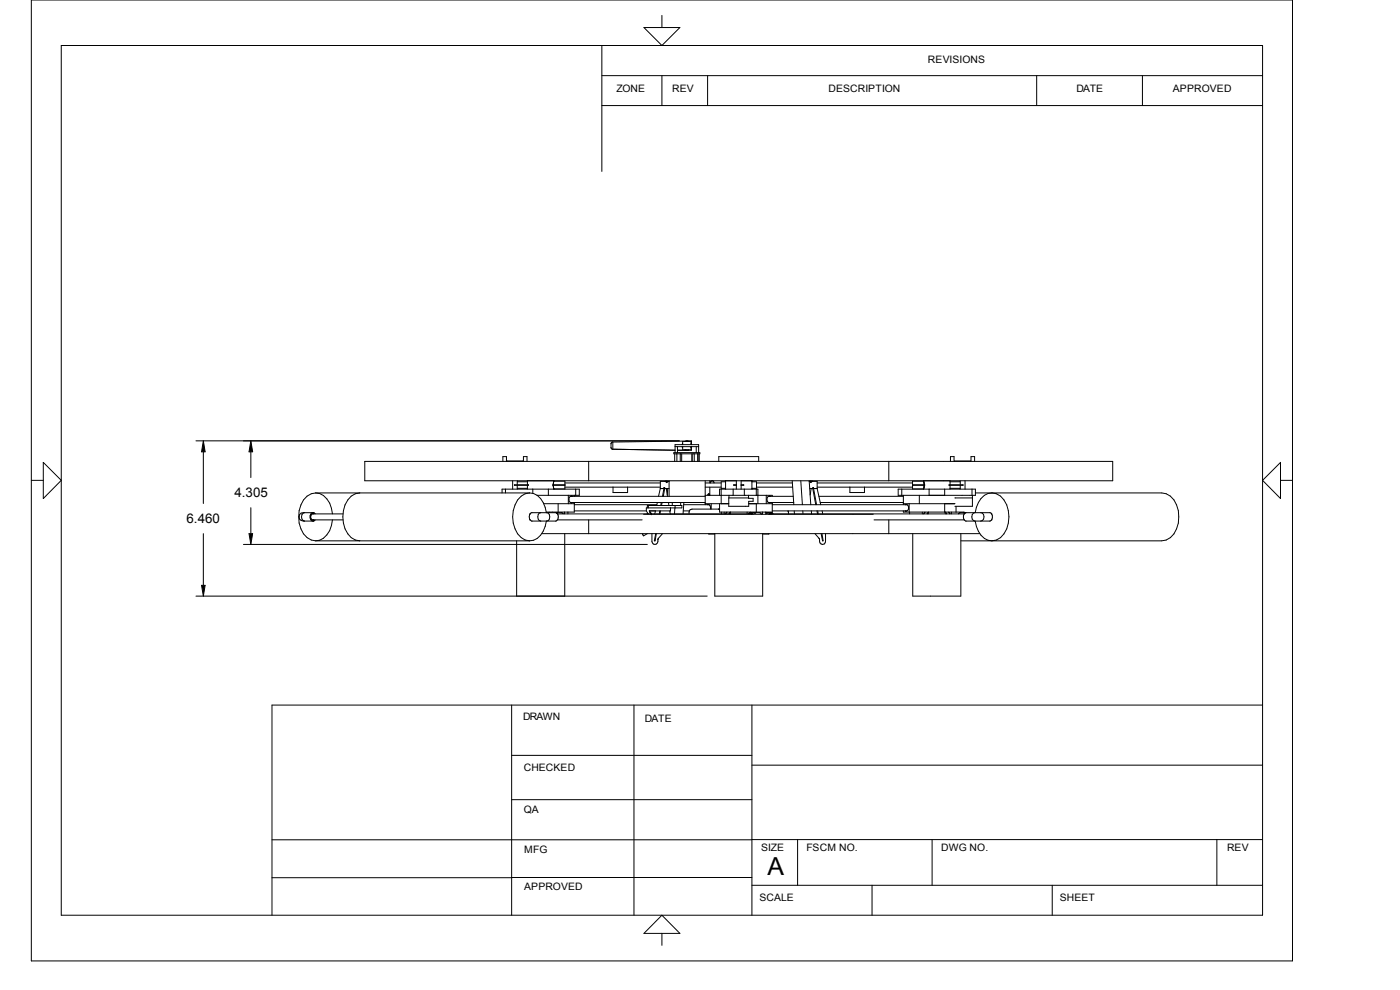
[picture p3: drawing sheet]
<svg xmlns="http://www.w3.org/2000/svg" width="297mm" height="210mm" viewBox="0 0 297 210" stroke-linecap="round" stroke-linejoin="round" font-family="sans-serif">
<g fill="none" stroke="#000" stroke-width=".21">
<path d="M6.6 0h267.6v203.8h-267.6zM13 9.7h254.8v184.4h-254.8zM127.7 16h140.1M127.7 9.7v26.7M136.6 5.8h7.6l-3.8 3.9zM140.4 3.3v2.5M140.4 16v6.4M150.1 16v6.4M219.9 16v6.4M242.4 16v6.4M127.7 22.4h140.1M9.2 98.1l3.8 3.8-3.8 3.8z"/>
<path d="M41.6 93.5h102.5M43.1 93.5l.4 2.3h-.7zM43.1 95.8v11M53.2 93.5l.4 2.3h-.8zM53.2 95.8v5.5M77.4 97.9h158.7v4.1h-158.7zM106.7 97.9v-1h.7v1M107.6 97.9h3.3M111 97.9v-1h.8v1M124.9 97.9v4.1M130 93.8l-.4 .3v.9l.4 .3M130 95.3l13.2 .2"/>
<path d="M130 93.8v1.5M143 96h5.5v.3h-5.5zM143.1 96.3v1.6M143.2 94.7h5M143.2 96v-1.7h5v1.7M143.6 96.3v1.6M143.7 94.7v1.3M144.3 96.3v1.6M144.6 96.3v1.6M144.7 94.7l.1 .3M144.8 94.3v-.7h1.8v.7M144.8 94.1l-.1 .2"/>
<path d="M144.8 94.7v.7h1.8v-.7M145.3 95.4l.2 .1M145.7 93.6l-15.7 .2M145.7 93.5h1v.8l-.1-.2M145.7 93.5l.4 .1M145.7 93.5l-.4 .1M146.1 95.4l-.2 .1M146.7 94.7v.8h-3M146.7 94.8l-.1 .1M146.8 96.3v1.6M147.3 96.3v1.6M147.7 94.7v1.3"/>
<path d="M148 96.3v1.6M148.3 96.3v1.6M152.5 97.9v-1h8.5v1M188.6 97.9v4.1M201.6 97.9v-1h.8v1M202.5 97.9h3.4M206 97.9v-1h.8v1M271.7 98.1v7.6l-3.9-3.8zM6.6 101.9h2.6M43.1 113.2v11M51.6 115.5h85.7M52.8 113.2h.8l-.4 2.3z"/>
<path d="M53.2 107.7v5.5M64.6 108.8a.94 .94 0 0 0-.6 .8 .94 .94 0 0 0 .6 .9M66.2 109h6.6M66.2 110.3h6.6M66.3 108.8a1.04 1.04 0 0 0 0 1.7M66.5 109a.66 .66 0 0 0-.6 .7 .66 .66 0 0 0 .7 .6M66.5 109h.1M66.8 109l-.3-.2h-2.2a.89 .89 0 0 0-.8 .8 .89 .89 0 0 0 .8 .9h2.2l.3-.2M67 104.6h45.4M67 114.7h45.4M67 104.6a3.6 3.6 0 0 0-3.2 2.5 6.3 6.3 0 0 0 1.4 6.9l.8 .6 1 .1M67 104.6a4.3 4.3 0 0 1 3.5 4.4"/>
<path d="M70.5 110.3a4.3 4.3 0 0 1-3.5 4.4M76.3 104.6a3.9 3.9 0 0 0-3.4 3.7 5.5 5.5 0 0 0 2.5 6.3l.9 .1M106.5 104.6v-.8h16.4v1.3h-9M107.2 103.8v.8M108.8 102v1.8M109.1 102.8h3v.2h-3zM109.6 114.7v11.7M109.7 103v.6h2.2M109.8 102v.2M109.8 103.6v.2M111.9 102v.8M111.9 103v.8"/>
<path d="M111.9 102.2h-2.2v.6M112.4 109h.1M112.4 104.6a3.6 3.6 0 0 0-3.1 2.5 6.3 6.3 0 0 0 1.3 6.9l.8 .6 1 .1M112.4 110.3h.1M112.4 104.6a4.2 4.2 0 0 1 3.5 4.2M112.5 110.3l.2 .2h5.3l.2-.2M113 103.8v.8M114.7 108.8a.94 .94 0 0 0-.6 .8 .94 .94 0 0 0 .6 .9M115 113.2h92.9M115.4 106.8h6.4M115.9 110.5a4.2 4.2 0 0 1-3.5 4.2M116 108.8a.94 .94 0 0 1 .6 .8 .94 .94 0 0 1-.6 .9"/>
<path d="M116.3 103.8v1.3M116.5 108.6v.2M117.4 102.8l.1-.7h2.3v1.6M117.4 103l.1 .7M117.5 102v.1M117.5 103.7v.1M118 108.8l.4 .4v.4l-.2 .7M118.2 109l41.4 .1M118.2 110.3h18M118.3 108.8h.1M118.4 106.8v1.8M119.5 109l-.3-.2h-6.5l-.3 .4-.1 .4 .2 .7"/>
<path d="M119.8 108.6v.4M119.8 113.2v13.2M119.8 102.4h20.3M119.8 102.8h-2.5v.2h2.5M119.8 103.3h20.3M120.5 108.6v.4M120.6 105.1v1.7M121 105.3h28.6M121 106.6h28.6M121.2 106.6v.1M121.4 105.3a.7 .7 0 0 0-.8 .6 .7 .7 0 0 0 .6 .8M121.4 106.6h-.2"/>
<path d="M121.8 108.4h15.3M121.8 105.1v.2M121.8 106.6v2h-5.9M121.8 107.1h17.5M122.1 103.8v1.3M124.9 110.3v2.9M130 103.3v1.2h3.1v-1.2M136.3 113.2l.2 .5 .8-.5M136.5 109.1h48.8M137.1 108.4l.4 .6-.1-.1-.2 .1M137.3 107.7v-.5h7.4v.5h-7.6v.7M137.5 107.2v.5"/>
<path d="M138.1 109l.1 .2M138.3 113.2v1.7a.63 .63 0 0 0 .6 .6 .63 .63 0 0 0 .7-.6l.1-.7 .8-1M139.1 108.4l-.2 .6M139.1 113.2l-.3 1.5h.2l.2-1.5M139.4 106.6l-.1 .6M139.6 114.3v.1M140 108.4l-.1 .6M140.1 103.6h.7M140.1 103.6l-.4 1.7M140.1 108.4l-.1 .6M140.3 106.6l-.1 .6M140.5 106.6l-.2 .6"/>
<path d="M140.8 103.6v-.2h.2v.2M140.8 103.6l-.3 1.7M141 103.6h.9M141 103.6l-.3 1.7M141.1 102v.2h.3M141.4 103.6l.2 1.7M141.4 102.1h-1.3v1.5M141.4 102v.2M141.5 102.2h.4M141.5 102.1h.4M141.5 102v.4h-.1v-.2M141.6 103.6v1.4"/>
<path d="M141.8 106.6l.1 .6M141.9 102v3.3M142.1 108.4l.1 .6M142.2 107.7v.7h-4.4l.3 .6-.2-.3M142.6 106.6v.6M143.2 107.2l-.1 1.8M144.4 106.6v.6M144.9 108.4h1.4M145 107.1h5.5M145.1 106.6l-.2 2.4M146.3 108.3l-.1 .7M149.6 106.8h5"/>
<path d="M149.6 105.1h14.2v.2M149.6 102.4h3.4M149.6 102v5.1M149.6 103.3h3.4M150.1 107.1a.61 .61 0 0 1 .6 .2 .61 .61 0 0 1 0 .7M150.2 105.1v-.2l.2-.2 .1 .2v.2M150.4 113.2l1.2 .1M150.6 102v.4M150.6 103.3v1.8M150.7 102.4a.39 .39 0 0 1 .4-.4 .39 .39 0 0 1 .4 .4M150.9 106.8v1.2M151.6 113.2v13.2h10.2v-13.2"/>
<path d="M152.7 105.1v-1.3h8.1v3M152.7 108h-5.9l-.5 .3M153 103.8v3M153 108.6v.4M153.6 108.6v.4M153.9 102v.2M153.9 103.6v.2M153.9 102.2h-.9v1.4h.9M153.9 102v1.8M154.2 108.6l-.3 .4M154.6 105.6l5.2 .1v.6h-1v1.1h-4.2zM154.6 109l.3-.4v.4"/>
<path d="M154.6 105.1v.5M155.5 103.8v1.3M156.2 102.8h-.5v.2h.5M156.2 102v1.8M157.2 102.8h.6v.2h-.6M157.2 102v1.8M157.9 103.8v1.3M158.5 108.6v.4M158.8 109l.3-.2h2.1l.3 .3M158.8 105.1v.5M158.8 106.8h5M159.1 109h-.1"/>
<path d="M159.2 109h.1M159.3 108.8l.5 .3M159.5 102.2h1v1.4h-1M159.6 102l-.1 1.8M160 108.8h.1M160.3 108.8h.1M160.4 103.8v1.3M160.4 106.8v1.8M160.5 102.4h7.6M160.5 103.3h7.6M161.8 108.6v.5M162.5 108.8h1.2l.3 .2"/>
<path d="M162.5 108.6v.5M162.6 105.1v1.7M162.9 108.8h.1M163 105.3h5.3M163 106.6h5.4M163.1 113.2l-1.3 .1M163.4 109h41.2M163.4 105.3a.66 .66 0 0 0-.7 .6 .66 .66 0 0 0 .7 .7M163.4 109l-.2 .1M163.4 108.8l-.3 .3M163.4 109h.2M163.7 109h.1"/>
<path d="M163.8 108.4h28.6M163.8 106.6v2h-11.1v-1.8M163.8 107.1h28.6M167.2 108.4l.1 .6M168.1 102l.3 5.1M168.5 108.4v.6M169.9 102l.3 5.1M170.3 108.4v.6M171.7 102.2h.2M171.7 102.1h.2M171.7 102l.3 5.1M171.8 103.6h.6"/>
<path d="M171.9 102v.4h.2v-.4M172.1 102.1h1.3v1.5M172.1 103.6l-.2 1.4M172.1 108.4l.1 .6M172.3 102v.2h-.2M172.4 103.6v-.2h.2v.2M172.4 103.6l.7 3.5M172.6 103.6h.8M172.6 103.6l.6 3.5M172.9 113.2l.9 1 .1 .7a.63 .63 0 0 0 .6 .6 .63 .63 0 0 0 .6-.6v-1.7M173.3 108.4l.1 .6M173.4 102.4h20.2"/>
<path d="M173.4 103.3h20.2M173.4 103.6l.7 3.5M173.5 108.4l.1 .6M173.7 105.3h17.9M174 106.6h17.6M174.2 113.2l.3 1.5h.1l-.2-1.5M174.4 108.4l.1 .6M180.3 103.3v1.2h3.1v-1.2M185.4 110.3h19.2M188.6 110.3v2.9M190.5 103.8h16.4v1.3h-16.4zM191.3 103.8v1.3"/>
<path d="M191.6 106.8h11M191.6 108.4v.2h12.9v.2M191.6 105.1v2M192.1 107.1h.4M192.5 108.3l-.5 .1M192.5 107.1a.87 .87 0 0 1 0 1.2M192.9 106.8v1.8M193 108.6v.4M193.6 102.8h2.6v.2h-2.6M193.6 113.2v13.2h10.2v-13.2M195 105.1v1.7M195.7 108.6v.4"/>
<path d="M195.9 102v.1M195.9 103.7v.1M196 102.4h.1M196 102.8v-.7h-2.4v1.6M196 103v.7M196 103.4h.1M196.2 108.6l-.2 .4M196.9 108.6v.4M196.9 108.7l-.2 .3M197.1 103.8v1.3M200.4 103.8v1.3M200.4 106.8v1.8"/>
<path d="M200.8 109l-.3-.4v.4M200.8 109h.1M201.3 108.6l.2 .4M201.3 102.8h3v.2h-3zM201.5 109h.1M201.5 102v.8M201.5 103v.8M201.5 102.2h2.2v.6M201.8 108.6v.4M202.6 105.6h3.7M202.8 107.4v1.2M203.3 109l.3-.2h6.5l.3 .2"/>
<path d="M203.7 102v.2M203.7 103.6v.2M203.7 103v.6h-2.2M204.6 110.3l.3 .2h5.2l.3-.2M204.6 109l-.2 .4 .2 .9M204.7 102v1.8M204.9 108.8l-.3 .2M206.2 103.8v1.3M206.3 105.1v2.3h-3.7M206.8 108.8a.94 .94 0 0 0-.6 .8 .94 .94 0 0 0 .6 .9M206.9 108.8a4.2 4.2 0 0 1 3.5-4.2 3.9 3.9 0 0 1 3.5 3.7 5.5 5.5 0 0 1-2.5 6.3 3 3 0 0 1-3.8-1.9l-.7-2.2M206.9 104.6h39.6a3.6 3.6 0 0 1 3.1 2.5 6.3 6.3 0 0 1-1.3 6.9l-.9 .6-.9 .1h-42.7"/>
<path d="M208.1 108.8a.92 .92 0 0 1 .6 .8 .92 .92 0 0 1-.6 .9M210.4 109h.1M210.4 110.3h.1M210.4 109l.1 .4-.1 .9M271.7 101.9h2.5M41.6 126.4h108.4M42.8 124.2h.7l-.4 2.2zM108.5 149.6v44.5M134.5 149.6v44.5M159.5 149.6v44.5M267.8 149.6h-210.1v44.5M57.7 178.1h101.8"/>
<path d="M108.5 169.6h51M108.5 160.2h51M159.5 162.3h108.3M159.5 178.1h108.3M169.2 178.1v9.7M197.7 178.1v9.7M258.1 178.1v9.7M57.7 186.2h50.8M108.5 186.1h51M140.4 194.1l3.8 3.9h-7.6zM140.4 198v2.5M159.5 187.8h108.3"/>
<path d="M185 187.8v6.3M223.2 187.8v6.3"/>
</g>
<path d="M42.8 93.6h.7v2.2h-.7zM52.9 93.6h.7v2.2h-.7zM52.8 113.2h.8v2.3h-.8zM42.8 124.2h.7v2.2h-.7z" fill="#000"/>
<text font-size="5.3" x="162.8" y="185.5">A</text>
<g font-size="2.8">
<text x="49.7" y="105.5">4.305</text>
<text x="39.6" y="110.9">6.460</text>
</g>
<g font-size="2.2">
<text x="196.8" y="13.3">REVISIONS</text>
<text x="130.8" y="19.5">ZONE</text>
<text x="142.6" y="19.5">REV</text>
<text x="175.8" y="19.5">DESCRIPTION</text>
<text x="228.4" y="19.5">DATE</text>
<text x="248.8" y="19.5">APPROVED</text>
<text x="111" y="152.8">DRAWN</text>
<text x="136.8" y="153.1">DATE</text>
<text x="111.1" y="163.5">CHECKED</text>
<text x="111.1" y="172.5">QA</text>
<text x="111.2" y="181">MFG</text>
<text x="161.5" y="180.4">SIZE</text>
<text x="171.1" y="180.4">FSCM NO.</text>
<text x="199.7" y="180.4">DWG NO.</text>
<text x="260.3" y="180.4">REV</text>
<text x="111.2" y="188.8">APPROVED</text>
<text x="161.1" y="191.2">SCALE</text>
<text x="224.8" y="191.2">SHEET</text>
</g>
</svg>
